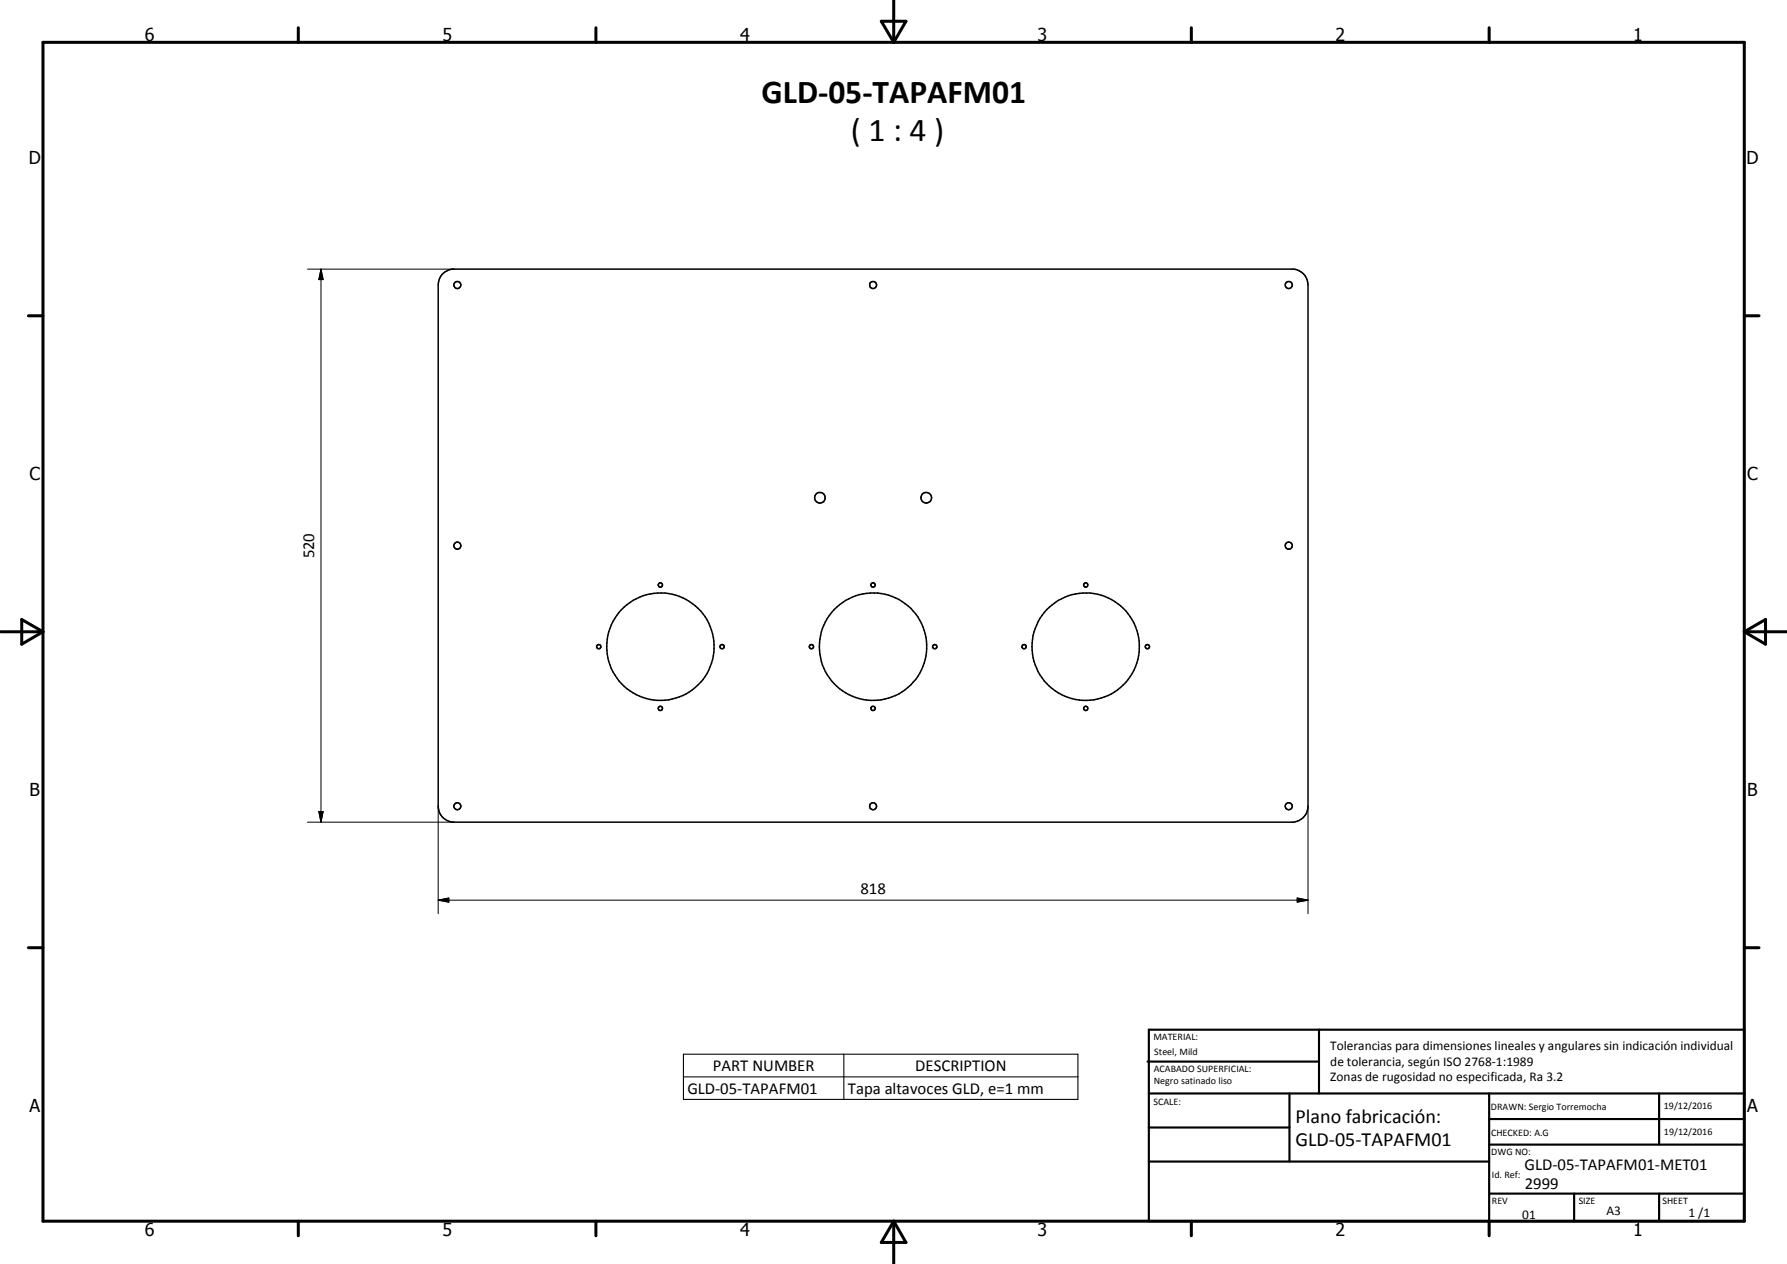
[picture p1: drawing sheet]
<svg xmlns="http://www.w3.org/2000/svg" width="420mm" height="297mm" viewBox="0 0 420 297" stroke-linecap="round" stroke-linejoin="round" font-family="sans-serif">
<g fill="none" stroke="#000" stroke-width=".35">
<path d="M104 64.5l1.4-1 .9-.3h197.9a3.8 3.8 0 0 1 3.3 3.8v122.5a3.7 3.7 0 0 1-3.3 3.7h-197.9a3.8 3.8 0 0 1-3.3-3.7v-122.5l.3-1.3z"/>
<circle cx="107.5" cy="67" r=".83"/>
<circle cx="205.3" cy="67" r=".83"/>
<circle cx="303" cy="67" r=".83"/>
<circle cx="192.8" cy="116.9" r="1.25"/>
<circle cx="217.8" cy="117" r="1.24"/>
<circle cx="107.5" cy="128.2" r=".83"/>
<circle cx="155.3" cy="137.4" r=".51"/>
<circle cx="205.3" cy="137.5" r=".51"/>
<circle cx="255.3" cy="137.5" r=".51"/>
<circle cx="303" cy="128.2" r=".83"/>
<circle cx="140.8" cy="152" r=".5"/>
<circle cx="155.3" cy="152" r="12.6"/>
<circle cx="169.8" cy="152" r=".5"/>
<circle cx="190.8" cy="152" r=".5"/>
<circle cx="205.3" cy="152" r="12.6"/>
<circle cx="219.8" cy="152" r=".5"/>
<circle cx="240.8" cy="152" r=".5"/>
<circle cx="255.3" cy="152" r="12.6"/>
<circle cx="269.8" cy="152" r=".49"/>
<circle cx="155.3" cy="166.5" r=".5"/>
<circle cx="205.3" cy="166.5" r=".5"/>
<circle cx="255.3" cy="166.5" r=".5"/>
<circle cx="107.5" cy="189.5" r=".82"/>
<circle cx="205.3" cy="189.5" r=".82"/>
<circle cx="303" cy="189.5" r=".82"/>
</g>
<g fill="none" stroke="#000" stroke-width=".71">
<path d="M10.1 9.9h400v277.1h-400zM70.1 6.5v3.4M140.1 6.5v3.4M207.2 5h5.8l-2.9 4.9zM210.1 0v9.9M280.1 6.5v3.4M350.1 6.5v3.4M6.7 74.2h3.4M410.1 74.2h3.5M.1 148.5h10M5.1 145.6l5 2.9-5 2.9zM410.1 148.5h10"/>
<path d="M410.1 148.5l5-2.9v5.8zM6.7 222.7h3.4M410.1 222.7h3.5M70.1 287v3.4M140.1 287v3.4M210.1 287v10M210.1 287l2.9 5h-5.8zM280.1 287v3.4M350.1 287v3.4"/>
</g>
<g fill="none" stroke="#000" stroke-width=".51">
<path d="M269.8 249.5h40.3M270.1 242h140v45h-140zM270.1 257h140M303.2 257v16M310.1 242v15M350.1 257v30M390.1 257v12M270.1 265h33.1M270.1 273h80M350.1 269h60M350.1 263h60M350.1 280.5h60"/>
<path d="M370.1 280.5v6.5M390.1 280.5v6.5"/>
</g>
<path d="M160.7 247.7h92.7v10.7h-92.7zM160.7 253.1h92.7M198.4 247.7v10.7" fill="none" stroke="#000" stroke-width=".25"/>
<path d="M72.3 63.2h34.5M75.5 63.2l.5 2.5h-1zM75.5 63.2v130M72.3 193.2h34.5M75 190.7h1l-.5 2.5zM103 189.5v25.2M307.5 189.5v25.2M103 211.5l2.5-.5v1zM103 211.5h204.5M305 211l2.5 .5-2.5 .5z" fill="none" stroke="#000" stroke-width=".24"/>
<path d="M75.5 63.2l.5 2.5h-1zM75 190.7h1l-.5 2.5zM103 211.5l2.5-.5v1zM305 211l2.5 .5-2.5 .5z" fill="#000"/>
<g font-size="7.9">
<text x="179.1" y="24.2">GLD-05-TAPAFM01</text>
<text x="200.1" y="33.2">( 1 : 4 )</text>
</g>
<g font-size="4.7">
<text x="304.6" y="263.9">Plano fabricación:</text>
<text x="304.6" y="269.3">GLD-05-TAPAFM01</text>
</g>
<g font-size="4.2">
<text x="34" y="9.6">6</text>
<text x="104" y="9.6">5</text>
<text x="174" y="9.6">4</text>
<text x="244" y="9.6">3</text>
<text x="314" y="9.6">2</text>
<text x="384" y="9.6">1</text>
<text x="6.8" y="38.7">D</text>
<text x="410.6" y="38.7">D</text>
<text x="7" y="112.9">C</text>
<text x="410.8" y="112.9">C</text>
<text x="7" y="187.1">B</text>
<text x="410.8" y="187.1">B</text>
<text x="7" y="261.4">A</text>
<text x="410.8" y="261.4">A</text>
<text x="34" y="290.4">6</text>
<text x="104" y="290.4">5</text>
<text x="174" y="290.4">4</text>
<text x="244" y="290.4">3</text>
<text x="314" y="290.4">2</text>
<text x="384" y="290.4">1</text>
</g>
<g font-size="3.9">
<text x="73.9" y="131.2" transform="rotate(-90 73.9 131.2)">520</text>
<text x="202.3" y="210">818</text>
<text x="167.6" y="251.7">PART NUMBER</text>
<text x="215.2" y="251.7">DESCRIPTION</text>
<text x="161.6" y="257">GLD-05-TAPAFM01</text>
<text x="199.3" y="257.1">Tapa altavoces GLD, e=1 mm</text>
<text x="358.5" y="275">GLD-05-TAPAFM01-MET01</text>
<text x="358.5" y="279.4">2999</text>
</g>
<g font-size="3.1">
<text x="312.7" y="246.8">Tolerancias para dimensiones lineales y angulares sin indicación individual</text>
<text x="312.7" y="250.4">de tolerancia, según ISO 2768-1:1989</text>
<text x="312.7" y="254">Zonas de rugosidad no especificada, Ra 3.2</text>
<text x="357.9" y="286.4">01</text>
<text x="377.7" y="285.6">A3</text>
<text x="397" y="285.9">1 /1</text>
</g>
<g font-size="2.4">
<text x="271.2" y="244.4">MATERIAL:</text>
<text x="271.3" y="252">ACABADO SUPERFICIAL:</text>
<text x="271.4" y="247.9">Steel, Mild</text>
<text x="271.3" y="254.6">Negro satinado liso</text>
<text x="271.2" y="259.7">SCALE:</text>
<text x="350.6" y="260.8">DRAWN: Sergio Torremocha</text>
<text x="391.2" y="260.6">19/12/2016</text>
<text x="350.6" y="267">CHECKED: A.G</text>
<text x="391.2" y="266.7">19/12/2016</text>
<text x="350.6" y="271.4">DWG NO:</text>
<text x="350.8" y="276.9">Id. Ref:</text>
<text x="350.8" y="282.8">REV</text>
<text x="371.2" y="282.9">SIZE</text>
<text x="390.9" y="282.9">SHEET</text>
</g>
</svg>
